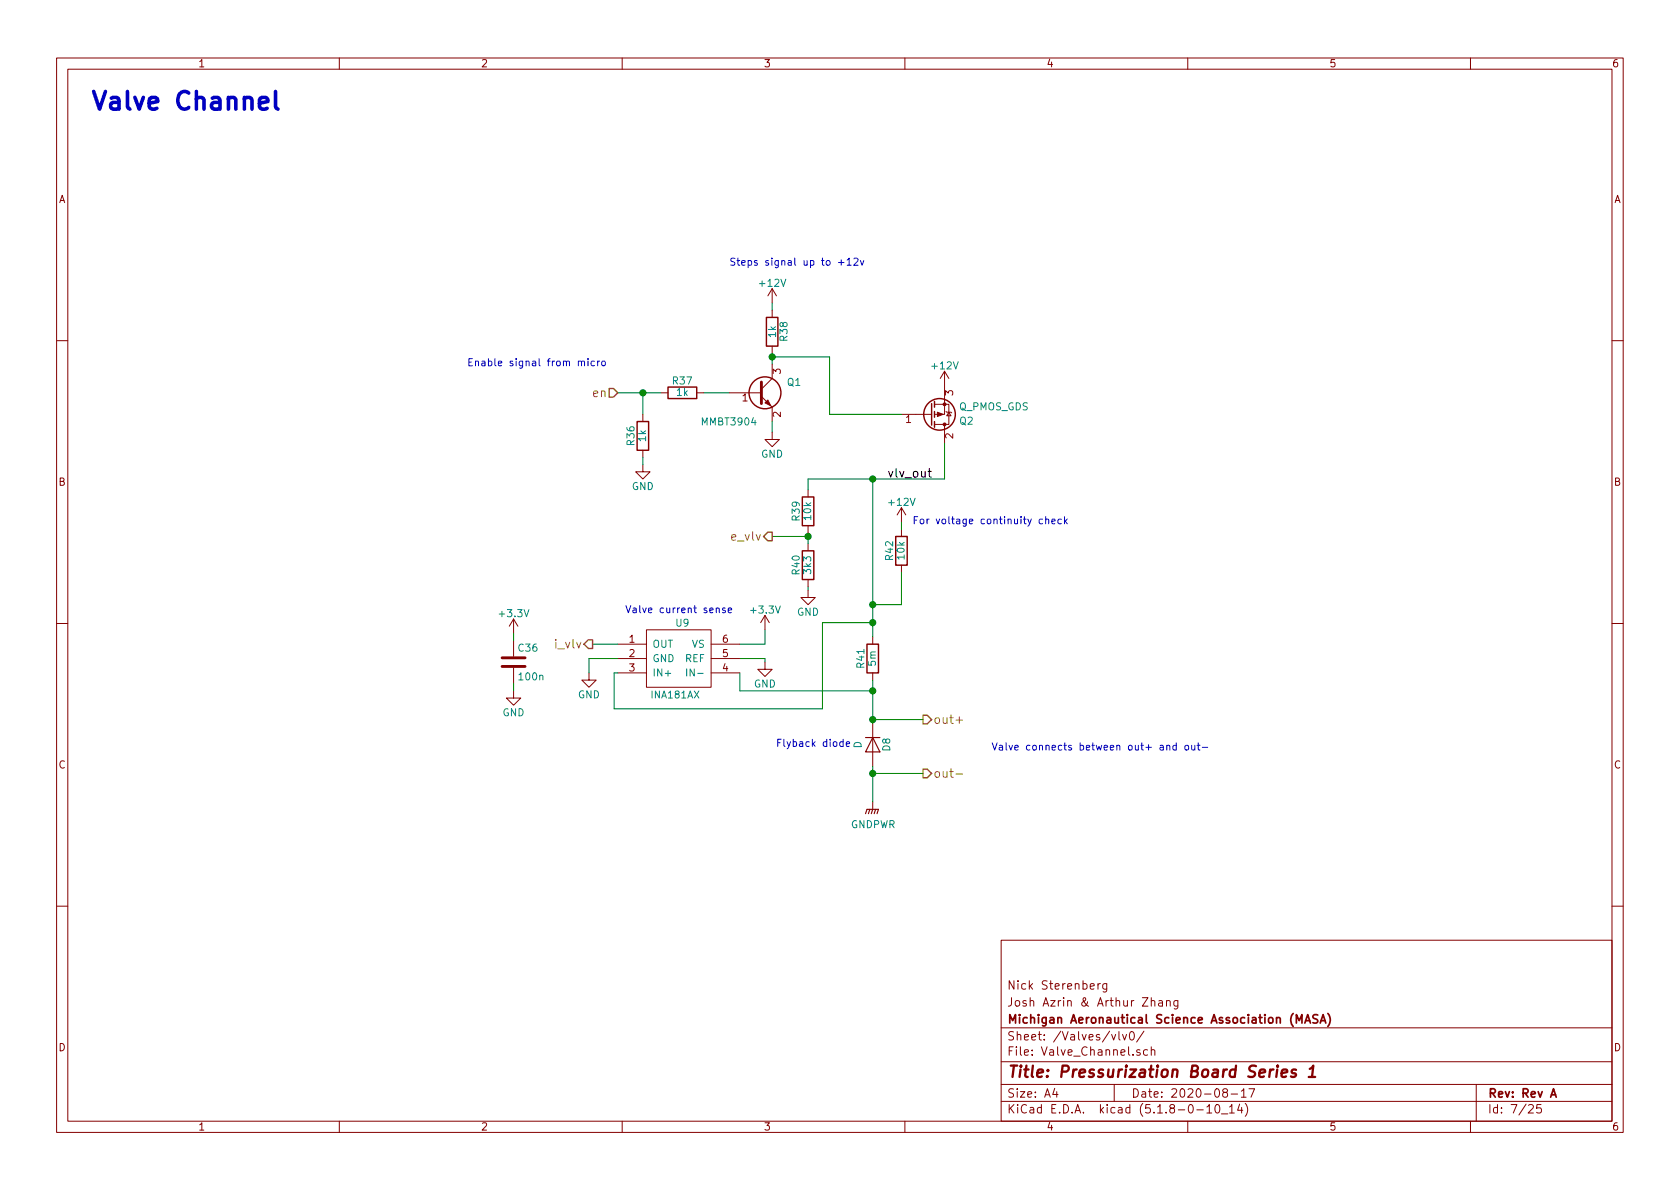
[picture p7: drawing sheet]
<svg xmlns="http://www.w3.org/2000/svg" width="297mm" height="210mm" viewBox="0 0 297 210" stroke-linecap="round" stroke-linejoin="round" font-family="sans-serif">
<g fill="none" stroke="#840000" stroke-width=".18">
<path d="M10 10.3h277v189.9h-277zM12 12.2h273v186.1h-273zM60 10.3v1.9M110 10.3v1.9M160 10.3v1.9M210 10.3v1.9M260 10.3v1.9M136.5 51v2.6M136.5 54.9v1.2M136.5 51l-.7 1.3M136.5 51l.8 1.3M10 60.2h2"/>
<path d="M113.7 73.3v1.2M113.7 79.6v1.3M116.8 69.5h1.3M123.2 69.5h1.3M128.9 69.5h5.7M134.6 70.1l1.9 1.9v2.5M136.5 76.4v1.3h1.3l-1.3 1.3-1.2-1.3h1.2M136.5 64.4v2.5l-1.9 1.9M136.5 61.2v1.3M159.4 73.3h5.3M165.2 71.5h2.6v3.6h-2.6M167 65.7v7.6h-1.8"/>
<path d="M167 75.1v3.3M167 65.7l-.8 1.2M167 65.7l.8 1.2M167.3 72.8l.1 .1h.7l.2 .1M167.8 72.9l.3 .6h-.7zM285 60.2h2M113.7 82.2v1.2h1.2l-1.2 1.3-1.3-1.3h1.3M142.9 86.6v1.3M142.9 93v1.2M142.9 96.1v1.3M159.4 89.8l-.8 1.3M159.4 89.8v2.5"/>
<path d="M159.4 93.6v1.3M159.4 99.9v1.3M159.4 89.8l.7 1.3M10 110.3h2M90.8 109.5v2.5M90.8 113.3v2.8M90.8 118.1v2.8M90.8 109.5l-.8 1.2M90.8 109.5l.8 1.2M104.1 119v1.3h1.3l-1.3 1.2-1.2-1.2h1.2M109.2 113.9h5.1M109.2 116.5h5.1"/>
<path d="M109.2 119h5.1M114.3 111.4h11.4v10.1h-11.4zM125.7 113.9h5.1M125.7 116.5h5.1M125.7 119h5.1M135.3 117.1v1.3h1.2l-1.2 1.2-1.3-1.2h1.3M135.3 108.8l-.8 1.3M135.3 108.8v2.6M135.3 108.8l.7 1.3M142.9 104.4v1.3h1.2l-1.2 1.2-1.3-1.2h1.3M142.9 102.5v1.3M154.3 112.6v1.3"/>
<path d="M154.3 119v1.3M285 110.3h2M90.8 122.2v1.2h1.3l-1.3 1.3-1.3-1.3h1.3M154.3 127.9v7.6M154.3 141.9v1.2M10 160.2h2M177 166.3h108v32h-108zM194.1 173.9v1M194.6 173.9l-.3 .1-.2 .2M195.7 173.9l-.1 1.4-.2 .1h-.4M195.7 174l-.4-.1-.3 .3v.6l.3 .1 .4-.1M203.6 177.1v-.1a.37 .37 0 0 1 .6 .1v.8"/>
<path d="M203.6 176.4v1.5M204.9 177h.6v.9M205.5 177.3l-.4 .1-.3 .2 .3 .3 .4-.1M206.2 177.1l.1-.1a.37 .37 0 0 1 .6 .1v.8M206.2 176.9v1M208.3 176.9v1.2l-.3 .3h-.4M208.3 177l-.5-.1-.3 .3 .2 .6h.6M285 160.2h2M60 198.3v1.9M110 198.3v1.9M160 198.3v1.9M177 194.8h108"/>
<path d="M177 191.8h108M177 187.8h108M177 181.8h108M186.5 192.5l-.4 1h1M186.8 193v1M196.5 182.9l.4 1 .4-1M197 191.8v3M197.8 182.4v1.3l.2 .2M198.5 182.9l.3 1 .4-1M199.8 182.6l.3-.2a.8 .8 0 0 1 .5 .8 .8 .8 0 0 1-.5 .7l-.3-.1-.1-.4zM201.5 185.7a.37 .37 0 0 0-.5 .1v.2l.5 .2 .1 .1-.2 .3-.4-.1M202.3 182.3l-1.3 2"/>
<path d="M202.9 185.7l-.4-.1-.3 .3 .1 .6 .2 .1 .4-.1M203.6 185.7a.37 .37 0 0 1 .6 .1v.8M203.6 185.1v1.5M210 198.3v1.9M211.6 196.3h1.2M213.4 195.8l.4-.5v1.5M213.4 196.8h.8M215 195.4l.3-.1a.94 .94 0 0 1 0 1.5 .8 .8 0 0 1-.6-.6 .8 .8 0 0 1 .3-.8zM216 197h1.1M216.5 193.2l-.3-.3 .1-.2a.48 .48 0 0 1 .6-.1l.1 .2-.1 .3-.6 .1a.48 .48 0 0 0 0 .7l.2 .1 .5-.1v-.4l-.2-.3M217.4 195.8l.4-.5v1.5M217.4 196.8h.8"/>
<path d="M217.7 193.5h1.1M219.2 195.2l-.4 1.1h.9M219.5 193l.4-.5v1.5M219.5 194h.8M219.5 195.8v1M220.2 195.1a1.71 1.71 0 0 1 0 2.3M220.8 192.5h1l-.6 1.5M260 198.3v1.9M261 191.8v6.5M270.3 195.5l.2-.2h.3l.3 .5-.9 1h.9M272.5 195.3h-.7l-.1 .7 .2-.1 .5 .1 .1 .2v.5l-.2 .1-.6-.1"/>
</g>
<path d="M233 179.5l-.6-.1-.3 .3 .1 .3 .7 .4v.4a.62 .62 0 0 1-.8 0M234.8 179.2a1.71 1.71 0 0 1 0 2.3M229.2 180.9v-1.5l.5 1.1 .5-1.1v1.5M230.7 180.9l.5-1.5 .5 1.5M230.9 180.5h.7M233.4 180.9l.5-1.5 .5 1.5M233.6 180.5h.7M274.2 194l.5-1.5 .5 1.5M274.3 193.6h.7" fill="none" stroke="#840000" stroke-width=".3"/>
<path d="M225.9 188.4v.2M226.6 189.8l1-.2-.1-.4-.5-.1-.4 .3v.9l.2 .1 .6-.1M229.2 189.2a.49 .49 0 0 0-.8 .3v.2l.5 .1 .3 .3-.4 .3-.6-.1M231.4 190.4h1.1M231.6 189l.6-.6-.2 2" fill="none" stroke="#840000" stroke-width=".41"/>
<g fill="none" stroke="#840000" stroke-width=".25">
<path d="M135.5 56.1h2v5.1h-2zM112.6 74.5h2.1v5.1h-2.1zM118.1 68.4h5.1v2.1h-5.1zM164.7 71.4v3.8M165.2 71v1M165.2 72.8v1M165.2 74.5v1.1M141.9 87.9h2v5.1h-2zM141.9 97.4h2v5.1h-2zM158.4 94.9h2v5h-2zM153.3 113.9h2v5.1h-2z"/>
<circle cx="135.3" cy="69.5" r="2.82"/>
<circle cx="166.1" cy="73.3" r="2.79"/>
</g>
<g fill="#840000" stroke="#840000" stroke-width=".18">
<path d="M165.7 72.9l1.1 .4-1.1 .4z"/>
<path d="M135.8 70.7l.5 1-1-.5z"/>
<circle cx="167" cy="71.5" r=".25"/>
<circle cx="167" cy="75.1" r=".25"/>
</g>
<path d="M153 130.4h2.6M154.3 130.4l1.3 2.6h-2.6zM153 143.9l.3-.8h2l-.2 .8M153.8 143.1l-.3 .8M154.3 143.1l-.2 .8M154.8 143.1l-.2 .8" fill="none" stroke="#840000" stroke-width=".2"/>
<path d="M134.6 67.6v3.8M88.8 117.9h4M88.8 116.3h4" fill="none" stroke="#840000" stroke-width=".51"/>
<path d="M121.4 118.3v1.3" fill="none" stroke="#008484" stroke-width=".18"/>
<g fill="none" stroke="#008400" stroke-width=".18">
<path d="M136.5 53.6v1.3M109.2 69.5h7.6M113.7 69.5v3.8M124.5 69.5h4.4M136.5 63.1h10.2v10.2h12.7M136.5 62.5v1.9M136.5 74.5v1.9M167 78.4v6.3h-24.1v1.9M113.7 80.9v1.3M136.5 94.9h6.4M142.9 94.2v1.9M154.3 84.7v27.9"/>
<path d="M159.4 92.3v1.3M90.8 112v1.3M104.8 113.9h4.4M109.2 116.5h-5.1v2.5M130.8 119v3.2h23.5M130.8 116.5h4.5v.6M135.3 111.4v2.5h-4.5M142.9 103.8v.6M154.3 110.1h-8.9v15.2h-36.8v-6.3h.6M159.4 101.2v5.7h-5.1M90.8 120.9v1.3M154.3 120.3v7.6"/>
<path d="M154.3 135.5v6.4M154.3 127.2h8.9M154.3 136.8h8.9"/>
</g>
<path d="M169 136.9h1.2M169 127.3h1.2" fill="none" stroke="#848400" stroke-width=".18"/>
<path d="M107.7 68.7h.8l.7 .8-.7 .7h-.8zM135.8 94.1h.7v1.5h-.7l-.8-.7zM104 113.2h.8v1.5h-.8l-.7-.8zM163.2 136h.8l.7 .8-.7 .7h-.8zM163.2 126.5h.8l.7 .7-.7 .8h-.8z" fill="none" stroke="#848400" stroke-width=".25"/>
<path d="M164.1 83.4h.6M164.3 82.8v1.3l.4 .3" fill="none" stroke="#000" stroke-width=".18"/>
<g fill="none" stroke="#0000c2" stroke-width=".18">
<path d="M148.3 46.4h.9M148.7 45.9v1M149.8 46l.3-.4v1.3M149.8 46.9h.7M151 45.8l.5-.2 .2 .4-.8 .9h.8M152.1 46.1l.3 .8 .3-.8M102.3 64l.1-.2 .3 .1 .1 .8M102.8 64l.2-.2 .3 .1 .1 .8M104 63.4v.1M104 63.8v.9M105.1 63.9l-.4-.1-.2 .3 .1 .5h.5M105.7 63.8v.9"/>
<path d="M106 63.8l-.2 .1-.1 .2M106.5 63.9l.3-.1 .2 .2-.1 .6-.3 .1-.2-.2zM184.3 91.8h-.3l-.3 .2 .1 .6h.5M184.9 91.9l.2-.1h.3v.8M184.9 91.4v1.2M186 92.2l.6-.1-.1-.3h-.3l-.2 .2v.6h.5M187.7 91.8h-.4l-.3 .2 .2 .6h.5M188.2 91.4v1.2M188.3 92.1l.4 .5M188.7 91.8l-.5 .5M126.6 107.6l.2-.1 .3 .1 .1 .8M128.2 107.6l-.3-.1-.2 .2 .1 .2 .4 .1v.3h-.5"/>
<path d="M128.8 107.9l.6-.1-.1-.2-.4-.1-.1 .2v.6h.5M149.1 131.2h-.4l-.2 .2 .1 .5h.5M149.1 130.7v1.3M149.6 131.6l.6-.1v-.3h-.4l-.2 .1 .1 .6h.5M206.3 131.9l.2-.1h.3v.8M206.3 131.8v.8M208 131.8h-.4l-.2 .2 .1 .6h.5M208 131.4v1.2M209.5 131.9l.2-.1 .4 .1 .1 .5-.2 .2h-.3l-.2-.1zM210.7 131.8l.1 .8h.3l.2-.1M211.3 131.8v.8M211.7 131.8h.5"/>
<path d="M211.9 131.4v1.1l.3 .1M212.6 132.2h.9"/>
</g>
<path d="M45.9 18.3l1.5-.3-.2-.6-.3-.2h-.6l-.3 .2-.1 .2v1.2l.1 .3 .3 .2h.6l.3-.2M48.7 16.2v2.6l.1 .3 .3 .2" fill="none" stroke="#0000c2" stroke-width=".63"/>
<g fill="#008400" stroke="#008400" stroke-width=".25">
<circle cx="136.5" cy="63.1" r=".51"/>
<circle cx="154.3" cy="136.8" r=".51"/>
<circle cx="154.3" cy="127.2" r=".51"/>
<circle cx="154.3" cy="106.9" r=".51"/>
<circle cx="154.3" cy="122.2" r=".51"/>
<circle cx="154.3" cy="110.1" r=".51"/>
<circle cx="113.7" cy="69.5" r=".51"/>
<circle cx="142.9" cy="94.9" r=".51"/>
<circle cx="154.3" cy="84.7" r=".51"/>
</g>
<text font-size="4.4" fill="#0000c2" x="15.9" y="19.5">Valve Channel</text>
<text font-size="2.8" fill="#840000" x="178" y="190.5">Title: Pressurization Board Series 1</text>
<g font-size="2.1" fill="#848400">
<text x="105" y="70.2">en</text>
<text x="129.4" y="95.6">e_vlv</text>
<text x="98.3" y="114.7">i_vlv</text>
<text x="165" y="128">out+</text>
<text x="165" y="137.5">out-</text>
</g>
<text font-size="2.1" x="156.8" y="84.4">vlv_out</text>
<g font-size="2.1" fill="#840000">
<text x="178" y="178">Josh Azrin &amp; Arthur Zhang</text>
<text x="178" y="175">Nick Sterenberg</text>
<text x="178" y="184">Sheet: /Valves/vlv0/</text>
<text x="178" y="181">Michigan Aeronautical Science Association (MASA)</text>
<text x="178" y="186.7">File: Valve_Channel.sch</text>
<text x="178" y="196.9">KiCad E.D.A. kicad (5.1.8-0-10_14)</text>
<text x="178" y="194.1">Size: A4</text>
<text x="200" y="194.1">Date: 2020-08-17</text>
<text x="263" y="194.1">Rev: Rev A</text>
<text x="263" y="196.9">Id: 7/25</text>
</g>
<g font-size="1.8" fill="#840000">
<text x="35" y="11.9">1</text>
<text x="85" y="11.9">2</text>
<text x="135" y="11.9">3</text>
<text x="185" y="11.9">4</text>
<text x="235" y="11.9">5</text>
<text x="285" y="11.9">6</text>
<text x="10.4" y="35.9">A</text>
<text x="285.4" y="35.9">A</text>
<text x="131.3" y="71">1</text>
<text x="138" y="66.1" transform="rotate(-90 138 66.1)">3</text>
<text x="168.5" y="69.9" transform="rotate(-90 168.5 69.9)">3</text>
<text x="138" y="73.8" transform="rotate(-90 138 73.8)">2</text>
<text x="160.2" y="74.8">1</text>
<text x="168.5" y="77.6" transform="rotate(-90 168.5 77.6)">2</text>
<text x="10.4" y="85.9">B</text>
<text x="285.4" y="85.9">B</text>
<text x="111.3" y="113.7">1</text>
<text x="127.8" y="113.7">6</text>
<text x="111.3" y="116.2">2</text>
<text x="111.3" y="118.7">3</text>
<text x="127.8" y="118.7">4</text>
<text x="127.8" y="116.2">5</text>
<text x="10.4" y="135.9">C</text>
<text x="285.4" y="135.9">C</text>
<text x="10.4" y="185.9">D</text>
<text x="285.4" y="185.9">D</text>
<text x="35" y="199.9">1</text>
<text x="85" y="199.9">2</text>
<text x="135" y="199.9">3</text>
<text x="185" y="199.9">4</text>
<text x="235" y="199.9">5</text>
<text x="285" y="199.9">6</text>
</g>
<g font-size="1.8" fill="#0000c2">
<text x="128.9" y="47">Steps signal up to +12v</text>
<text x="82.5" y="64.8">Enable signal from micro</text>
<text x="161.3" y="92.7">For voltage continuity check</text>
<text x="110.5" y="108.4">Valve current sense</text>
<text x="137.2" y="132.1">Flyback diode</text>
<text x="175.3" y="132.7">Valve connects between out+ and out-</text>
</g>
<g font-size="1.8" fill="#008484">
<text x="134.4" y="50.7">+12V</text>
<text x="137.2" y="59.6" transform="rotate(-90 137.2 59.6)">1k</text>
<text x="139.2" y="60.3" transform="rotate(-90 139.2 60.3)">R38</text>
<text x="164.9" y="65.3">+12V</text>
<text x="119" y="68">R37</text>
<text x="119.7" y="70">1k</text>
<text x="139.2" y="68.2">Q1</text>
<text x="124.3" y="75.2">MMBT3904</text>
<text x="169.5" y="72.6">Q_PMOS_GDS</text>
<text x="169.7" y="75.1">Q2</text>
<text x="112.2" y="78.7" transform="rotate(-90 112.2 78.7)">R36</text>
<text x="114.2" y="78" transform="rotate(-90 114.2 78)">1k</text>
<text x="134.6" y="80.9">GND</text>
<text x="111.7" y="86.7">GND</text>
<text x="157.3" y="89.5">+12V</text>
<text x="141.4" y="92" transform="rotate(-90 141.4 92)">R39</text>
<text x="143.4" y="91.9" transform="rotate(-90 143.4 91.9)">10k</text>
<text x="141.4" y="101.6" transform="rotate(-90 141.4 101.6)">R40</text>
<text x="143.4" y="101.4" transform="rotate(-90 143.4 101.4)">3k3</text>
<text x="157.9" y="99" transform="rotate(-90 157.9 99)">R42</text>
<text x="159.9" y="98.9" transform="rotate(-90 159.9 98.9)">10k</text>
<text x="88.5" y="109.1">+3.3V</text>
<text x="132.9" y="108.5">+3.3V</text>
<text x="140.9" y="108.9">GND</text>
<text x="91.7" y="115.2">C36</text>
<text x="115.3" y="114.5">OUT</text>
<text x="115.3" y="117.1">GND</text>
<text x="115.3" y="119.6">IN+</text>
<text x="121.2" y="117.1">REF</text>
<text x="122.4" y="119.6">IN-</text>
<text x="122.4" y="114.5">VS</text>
<text x="152.8" y="118.1" transform="rotate(-90 152.8 118.1)">R41</text>
<text x="154.9" y="117.7" transform="rotate(-90 154.9 117.7)">5m</text>
<text x="91.9" y="120.3">100n</text>
<text x="102.2" y="123.5">GND</text>
<text x="133.3" y="121.6">GND</text>
<text x="88.8" y="126.7">GND</text>
<text x="152.3" y="132.3" transform="rotate(-90 152.3 132.3)">D</text>
<text x="157.4" y="132.8" transform="rotate(-90 157.4 132.8)">D8</text>
<text x="150.4" y="146.5">GNDPWR</text>
</g>
<g font-size="1.7" fill="#008484">
<text x="119.6" y="110.8">U9</text>
<text x="115.2" y="123.5">INA181AX</text>
</g>
</svg>
